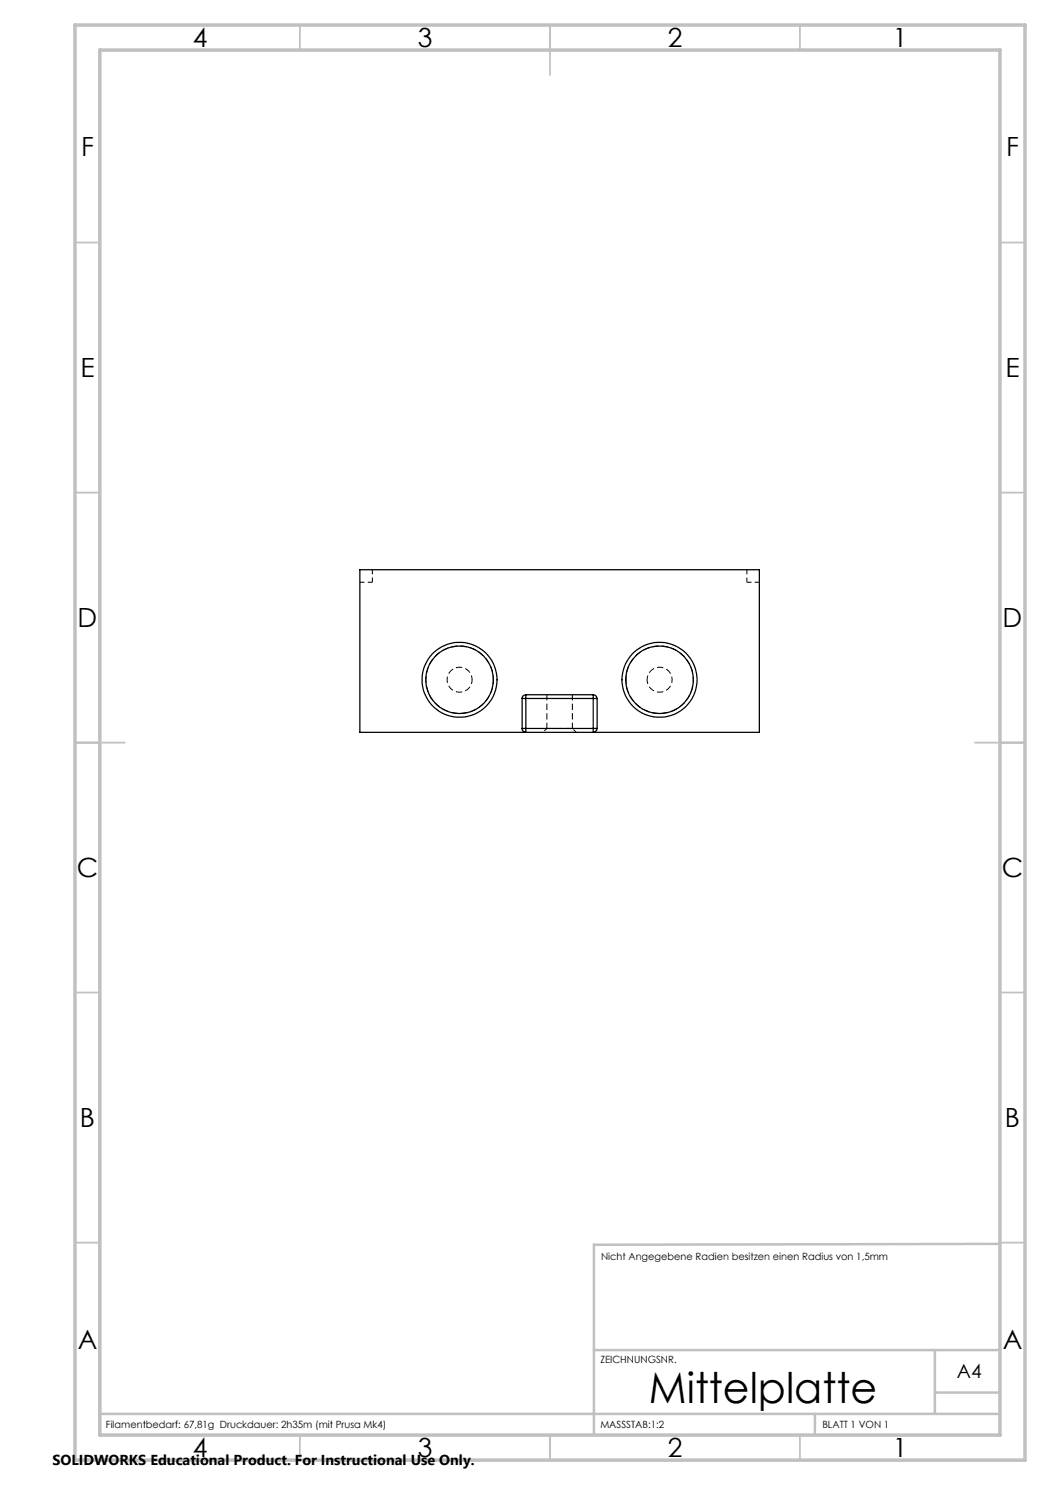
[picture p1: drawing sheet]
<svg xmlns="http://www.w3.org/2000/svg" width="210mm" height="297mm" viewBox="0 0 210 297" stroke-linecap="round" stroke-linejoin="round" font-family="sans-serif">
<path d="M94.4 135.9a2.5 2.5 0 0 0-3.6-2.2 2.5 2.5 0 0 0-.3 4.3 2.5 2.5 0 0 0 3.9-1.7v-.4M98.7 135.9a6.7 6.7 0 0 1-10 6 6.7 6.7 0 0 1-.5-11.6 6.7 6.7 0 0 1 10.4 5l.1 .6M125.2 135.9a6.8 6.8 0 0 1 9.9-5.9 6.8 6.8 0 0 1 .6 11.6 6.8 6.8 0 0 1-10.5-5v-.7M129.4 135.9a2.5 2.5 0 0 0 3.7 2.3 2.5 2.5 0 0 0 .3-4.3 2.5 2.5 0 0 0-3.9 1.7l-.1 .3" fill="none" stroke="#000" stroke-width=".2" stroke-dasharray="1.3 .6" stroke-dashoffset=".4" stroke-linecap="butt"/>
<path d="M114.5 145.7h-5.1" fill="none" stroke="#000" stroke-width=".2" stroke-dasharray="1.3 .6" stroke-linecap="butt"/>
<path d="M74.5 113.9v2.5M74.5 116.4h-2.5M149.4 116.4v-2.5M151.9 116.4h-2.5" fill="none" stroke="#000" stroke-width=".2" stroke-dasharray="1.3 .6" stroke-dashoffset=".3" stroke-linecap="butt"/>
<path d="M109.4 145.7l-.8 .7M115.2 146.4l-.7-.7" fill="none" stroke="#000" stroke-width=".2" stroke-dasharray="1.3 .6" stroke-dashoffset=".5" stroke-linecap="butt"/>
<path d="M109.4 138.9v6.8M114.5 145.7v-6.8" fill="none" stroke="#000" stroke-width=".2" stroke-dasharray="1.3 .6" stroke-dashoffset=".1" stroke-linecap="butt"/>
<g fill="none" stroke="#000" stroke-width=".25">
<path d="M72 113.9h79.9v32.6h-79.9zM104.4 139.7h.8M104.4 139.7v6M105.2 139v.7M105.2 139a.72 .72 0 0 0-.8 .7M105.2 139h13.4M105.2 139.7h13.4M105.2 139.7v6M118.6 139v.7M118.6 139.7h.8M118.6 139a.78 .78 0 0 1 .8 .7M118.6 139.7v6"/>
<path d="M119.4 139.7v6M104.4 145.7h.8M104.4 145.7a.63 .63 0 0 0 .8 .7v-.7M105.2 145.7h13.4M118.6 145.7h.8M118.6 145.7v.7a.67 .67 0 0 0 .8-.7"/>
<circle cx="91.9" cy="136" r="7.5"/>
<circle cx="91.9" cy="136" r="6.8"/>
<circle cx="131.9" cy="136" r="7.5"/>
<circle cx="131.9" cy="136" r="6.8"/>
</g>
<g fill="none" stroke="#c0c0c0" stroke-width=".35">
<path d="M60 5v5M110 5v10M160 5v5M15 48.5h5M200 48.5h5M15 98.5h5M200 98.5h5M15 148.5h10M195 148.5h10M15 198.5h5M200 198.5h5M15 248.5h5"/>
<path d="M200 248.5h5M60 287v5M110 287v5M160 287v5"/>
</g>
<path d="M20 231.8v55.2M200 248.8l-81.2 .2v38M118.8 270h81.2M187 270v12.8M187 278.5h13M20 282.8h180M163 282.8v4.2" fill="none" stroke="#c0c0c0" stroke-width=".5"/>
<path d="M15 5h190v287h-190zM20 10h180v277h-180z" fill="none" stroke="#c0c0c0" stroke-width=".7"/>
<text font-size="8.5" x="129.8" y="280.6">Mittelplatte</text>
<g font-size="5.3">
<text x="38.5" y="9.5">4</text>
<text x="83.5" y="9.5">3</text>
<text x="133.5" y="9.5">2</text>
<text x="178.5" y="9.5">1</text>
<text x="16.2" y="31.2">F</text>
<text x="201.2" y="31.2">F</text>
<text x="16.1" y="75.5">E</text>
<text x="201.1" y="75.5">E</text>
<text x="15.5" y="125.5">D</text>
<text x="200.5" y="125.5">D</text>
<text x="15.4" y="175.5">C</text>
<text x="200.4" y="175.5">C</text>
<text x="16" y="225.5">B</text>
<text x="201" y="225.5">B</text>
<text x="15.5" y="269.7">A</text>
<text x="200.5" y="269.7">A</text>
<text x="38.5" y="291.5">4</text>
<text x="83.5" y="291.5">3</text>
<text x="133.5" y="291.5">2</text>
<text x="178.5" y="291.5">1</text>
</g>
<text font-size="3.9" x="191.4" y="275.6">A4</text>
<text font-size="2.9" x="10.5" y="292.9">SOLIDWORKS Educational Product. For Instructional Use Only.</text>
<g font-size="2">
<text x="120.2" y="251.9">Nicht Angegebene Radien besitzen einen Radius von 1,5mm</text>
<text x="120.1" y="272.5">ZEICHNUNGSNR.</text>
<text x="21.2" y="285.7">Filamentbedarf: 67,81g Druckdauer: 2h35m (mit Prusa Mk4)</text>
<text x="120.1" y="285.6">MASSSTAB:1:2</text>
<text x="164.5" y="285.6">BLATT 1 VON 1</text>
</g>
</svg>
